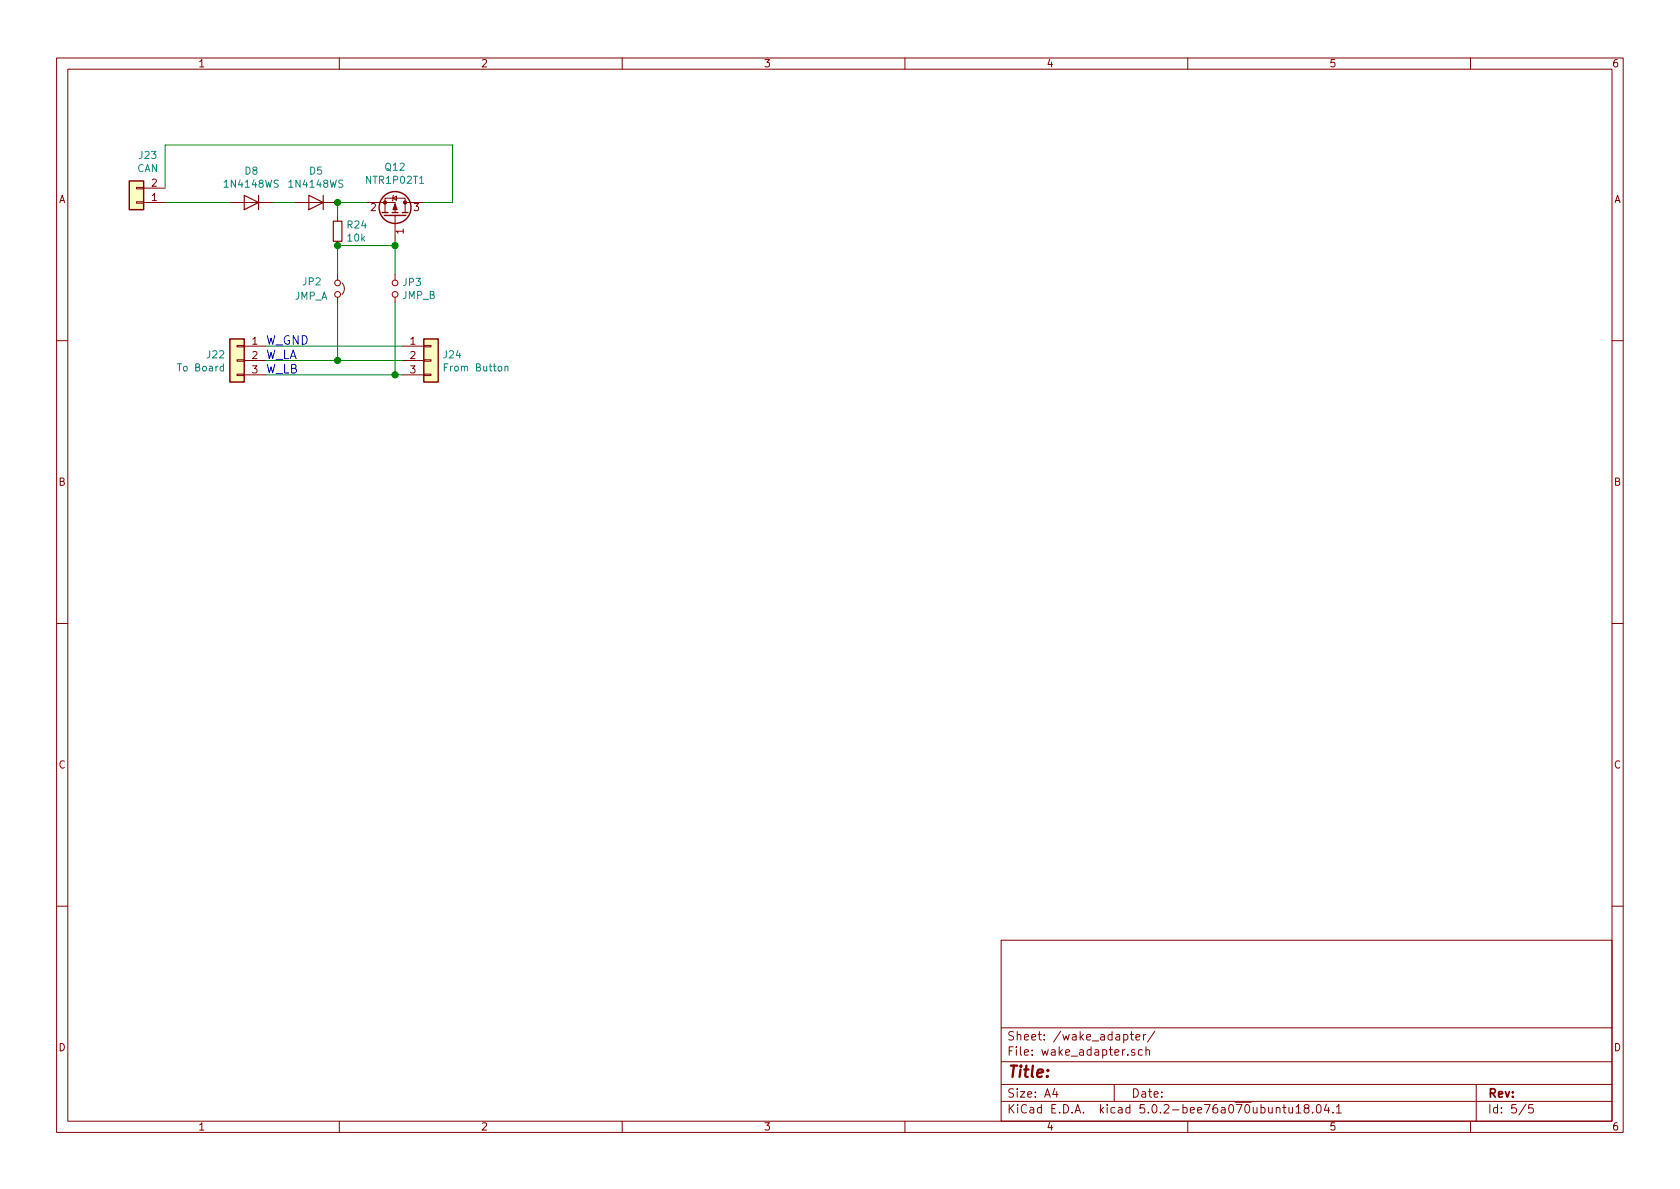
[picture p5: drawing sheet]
<svg xmlns="http://www.w3.org/2000/svg" width="297mm" height="210mm" viewBox="0 0 297 210" stroke-linecap="round" stroke-linejoin="round" font-family="sans-serif">
<g fill="none" stroke="#840000" stroke-width=".18">
<path d="M10 10.3h277v189.9h-277zM12 12.2h273v186.1h-273zM60 10.3v1.9M110 10.3v1.9M160 10.3v1.9M210 10.3v1.9M260 10.3v1.9M24.1 33.1h1.3v.3h-1.3zM24.1 35.7h1.3v.2h-1.3zM25.4 35.8h3.8M25.4 33.3h3.8M40.6 35.8h7.7"/>
<path d="M52.1 35.8h7.6M59.7 38.3v.8M64.8 35.8h5v1.8M69.5 35l.6-.3v.7zM69.6 34.5l-.1 .2v.7l-.2 .2M69.8 38.1v.2M69.8 38.3v5.1M71.6 35.8v-.8h-3.5v2.6M71.6 35.8v1.8M71.6 35.8h3.3M59.7 42.7v.7M59.7 48.5v1"/>
<path d="M59.7 52.6v1M60.5 50a1.41 1.41 0 0 1 0 2.1M69.8 48.5v1M69.8 52.6v1M10 60.2h2M41.9 66.2h1.3v.2h-1.3zM41.9 63.6h1.3v.3h-1.3zM41.9 61.1h1.3v.2h-1.3zM43.2 61.2h3.8M43.2 63.7h3.8M43.2 66.3h3.8M71.1 61.2h3.8"/>
<path d="M71.1 63.7h3.8M71.1 66.3h3.8M74.9 66.2h1.3v.2h-1.3zM74.9 63.6h1.3v.3h-1.3zM74.9 61.1h1.3v.2h-1.3zM285 60.2h2M10 110.3h2M285 110.3h2M10 160.2h2M177 166.3h108v32h-108zM285 160.2h2M60 198.3v1.9"/>
<path d="M110 198.3v1.9M160 198.3v1.9M177 194.8h108M177 191.8h108M177 187.8h108M177 181.8h108M186.5 192.5l-.4 1h1M186.8 193v1M197 191.8v3M199.8 182.9h.6M200.1 182.4v1.3l.3 .2M200.6 185.7l-.3-.1-.2 .2v.2l.5 .2v.3h-.5"/>
<path d="M200.8 183.4l.7-.1v-.3l-.5-.1-.2 .2 .1 .7h.6M202 185.7l-.5-.1-.2 .3v.6l.2 .1 .5-.1M202.2 182.9v1M202.6 185.7l.2-.1 .4 .1 .1 .9M202.6 182.9l-.4 .3M202.6 185.1v1.5M204.2 182.3l-1.3 2M210 198.3v1.9M226.8 195.8h.6M227 195.3v1.3l.4 .2M227.9 195.8v.9l.4 .1 .2-.1M228.5 195.8v1"/>
<path d="M229.2 195.8l.4-.5v1.5M229.2 196.8h.8M230.9 196l-.2-.2-.1-.2 .3-.3h.3l.2 .3v.2l-.7 .2a.48 .48 0 0 0 0 .7l.2 .1 .5-.1a.48 .48 0 0 0-.2-.7M232.1 196.7v.1M232.9 195.5l.3-.2a.94 .94 0 0 1 0 1.5l-.4-.3-.1-.6zM234.5 195.2l-.3 1.1h.9M234.9 195.8v1M235.7 196.7v.1M236.3 195.8l.4-.5v1.5M236.3 196.8h.9M260 198.3v1.9M261 191.8v6.5"/>
<path d="M269.8 195.2l-1.2 2M271 195.3h-.7v.7l.2-.1 .5 .1 .1 .2-.1 .5-.2 .1-.5-.1"/>
<circle cx="59.7" cy="52.1" r=".51"/>
<circle cx="59.7" cy="50" r=".51"/>
<circle cx="69.9" cy="52.1" r=".51"/>
<circle cx="69.9" cy="50" r=".51"/>
</g>
<g fill="#ffffc2" stroke="#ffffc2" stroke-width=".18">
<path d="M40.6 59.9h2.6v7.7h-2.6z"/>
<path d="M74.9 59.9h2.6v7.7h-2.6z"/>
<path d="M22.9 32h2.5v5.1h-2.5z"/>
</g>
<g fill="none" stroke="#840000" stroke-width=".25">
<path d="M22.9 32h2.5v5.1h-2.5zM67.6 37.6h1M67.9 38.1h3.9M69.3 37.6h1.1M71.1 37.6h1M40.6 59.9h2.6v7.7h-2.6zM74.9 59.9h2.6v7.7h-2.6z"/>
<circle cx="69.8" cy="36.7" r="2.82"/>
</g>
<path d="M39.5 64.8h-.4l-.2 .2 .1 .6h.5M39.5 64.3v1.3M89.3 64.9l.2-.1h.3v.8M89.3 64.8v.8" fill="none" stroke="#008484" stroke-width=".18"/>
<path d="M29.2 35.8h11.4M29.2 33.3v-7.7h50.8v10.2h-5.1M48.3 35.8h3.8M64.8 35.8h-5.1v2.5M59.7 48.5v-5.1h10.1v5.1M59.7 53.6v10.1M69.8 53.6v12.7M47 61.2h24.1M47 63.7h24.1M47 66.3h24.1" fill="none" stroke="#008400" stroke-width=".18"/>
<g fill="#840000" stroke="#840000" stroke-width=".18">
<path d="M69.8 36.1l.4 1h-.7z"/>
<circle cx="68.1" cy="35.8" r=".28"/>
<circle cx="71.6" cy="35.8" r=".28"/>
</g>
<path d="M43.2 34.5l2.5 1.3-2.5 1.3zM45.7 34.5v2.6M54.6 34.5l2.5 1.3-2.5 1.3zM57.1 34.5v2.6M58.9 39.1h1.6v3.6h-1.6z" fill="none" stroke="#840000" stroke-width=".2"/>
<g fill="#008400" stroke="#008400" stroke-width=".25">
<circle cx="59.7" cy="43.4" r=".51"/>
<circle cx="69.9" cy="43.4" r=".51"/>
<circle cx="69.9" cy="66.3" r=".51"/>
<circle cx="59.7" cy="63.7" r=".51"/>
<circle cx="59.7" cy="35.8" r=".51"/>
</g>
<text font-size="2.8" fill="#840000" x="178" y="190.5">Title:</text>
<g font-size="2.1" fill="#0000c2">
<text x="47" y="61">W_GND</text>
<text x="47" y="63.5">W_LA</text>
<text x="47" y="66">W_LB</text>
</g>
<g font-size="2.1" fill="#840000">
<text x="178" y="184">Sheet: /wake_adapter/</text>
<text x="178" y="186.7">File: wake_adapter.sch</text>
<text x="178" y="196.9">KiCad E.D.A. kicad 5.0.2-bee76a070ubuntu18.04.1</text>
<text x="178" y="194.1">Size: A4</text>
<text x="200" y="194.1">Date:</text>
<text x="263" y="194.1">Rev:</text>
<text x="263" y="196.9">Id: 5/5</text>
</g>
<g font-size="1.8" fill="#840000">
<text x="35" y="11.9">1</text>
<text x="85" y="11.9">2</text>
<text x="135" y="11.9">3</text>
<text x="185" y="11.9">4</text>
<text x="235" y="11.9">5</text>
<text x="285" y="11.9">6</text>
<text x="10.4" y="35.9">A</text>
<text x="26.8" y="35.6">1</text>
<text x="26.8" y="33">2</text>
<text x="285.4" y="35.9">A</text>
<text x="65.6" y="37.3">2</text>
<text x="71.4" y="41.4" transform="rotate(-90 71.4 41.4)">1</text>
<text x="73.2" y="37.3">3</text>
<text x="44.6" y="61">1</text>
<text x="44.6" y="63.5">2</text>
<text x="72.5" y="61">1</text>
<text x="72.5" y="63.5">2</text>
<text x="44.6" y="66">3</text>
<text x="72.5" y="66">3</text>
<text x="10.4" y="85.9">B</text>
<text x="285.4" y="85.9">B</text>
<text x="10.4" y="135.9">C</text>
<text x="285.4" y="135.9">C</text>
<text x="10.4" y="185.9">D</text>
<text x="285.4" y="185.9">D</text>
<text x="35" y="199.9">1</text>
<text x="85" y="199.9">2</text>
<text x="135" y="199.9">3</text>
<text x="185" y="199.9">4</text>
<text x="235" y="199.9">5</text>
<text x="285" y="199.9">6</text>
</g>
<g font-size="1.8" fill="#008484">
<text x="24.7" y="28.1">J23</text>
<text x="24.2" y="30.4">CAN</text>
<text x="39.9" y="33.2">1N4148WS</text>
<text x="43.3" y="30.9">D8</text>
<text x="51.3" y="33.2">1N4148WS</text>
<text x="54.8" y="30.9">D5</text>
<text x="64.9" y="32.5">NTR1P02T1</text>
<text x="68.2" y="30.2">Q12</text>
<text x="61.5" y="40.4">R24</text>
<text x="61.5" y="42.7">10k</text>
<text x="52.1" y="53">JMP_A</text>
<text x="53.6" y="50.5">JP2</text>
<text x="71.1" y="52.9">JMP_B</text>
<text x="71.3" y="50.6">JP3</text>
<text x="31.6" y="65.7">To Board</text>
<text x="36.7" y="63.4">J22</text>
<text x="78.5" y="63.4">J24</text>
<text x="78.9" y="65.7">From Button</text>
</g>
</svg>
